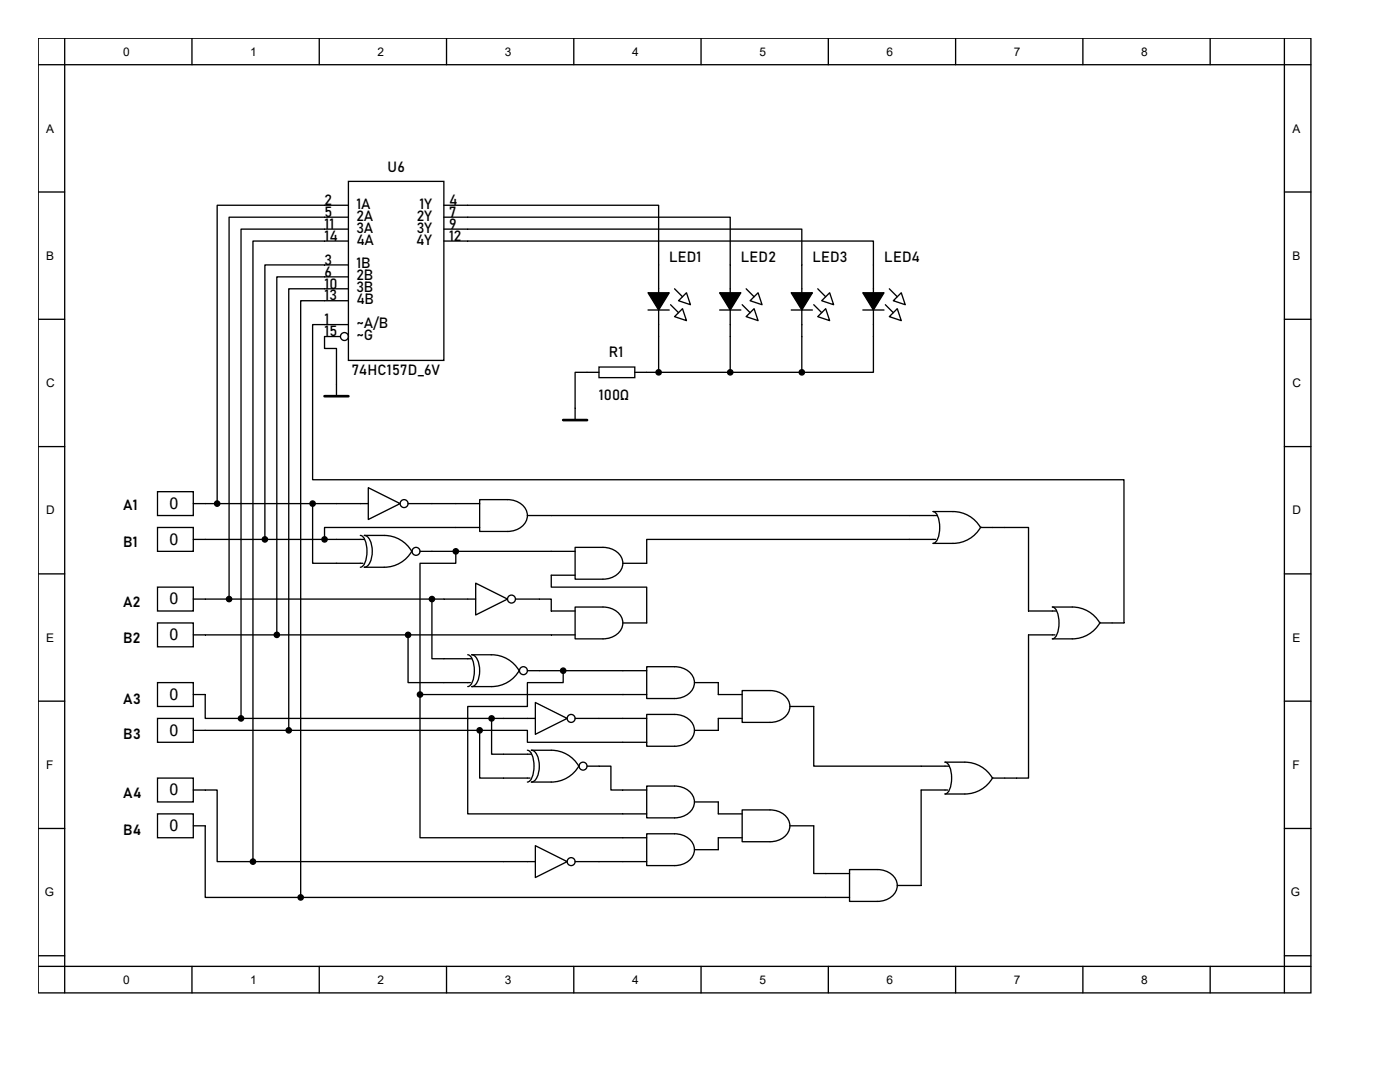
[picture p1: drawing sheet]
<svg xmlns="http://www.w3.org/2000/svg" width="279mm" height="216mm" viewBox="0 0 279 216" stroke-linecap="round" stroke-linejoin="round" font-family="sans-serif">
<g fill="none" stroke="#000" stroke-width=".26">
<path d="M7.6 7.6h254v190.5h-254zM7.6 12.9h254M12.9 7.6v190.5M38.3 7.6v5.3M63.7 7.6v5.3M89.1 7.6v5.3M114.5 7.6v5.3M139.9 7.6v5.3M165.3 7.6v5.3M190.7 7.6v5.3M216.1 7.6v5.3M241.5 7.6v5.3"/>
<path d="M256.3 7.6v190.5M7.6 38.3h5.3M69.5 36.2h19.1v35.7h-19.1zM256.3 38.3h5.3M69.5 41h-26.2v59.5M69.5 43.3h-23.8v76.2M69.5 45.7h-21.4v97.7M69.5 48.1h-19v123.8M69.5 52.9h-16.6v54.7M69.5 55.2h-14.3v71.5M69.5 57.6h-11.9v88.1M88.6 48.1h85.7v26.2h-14.3"/>
<path d="M88.6 45.7h71.4v28.6M88.6 43.3h57.1v31M88.6 41h42.8v33.3M134.6 57.6l1.6 1.6M148.9 57.6l1.6 1.6M163.2 57.6l1.6 1.6M177.5 57.6l1.6 1.6M7.6 63.7h5.3M67.9 67.2h-3.1v2.3h2.4v9.6M69.5 64.8h-7.1v30.9h161.9v28.6h-4.7M69.5 60h-9.5v119.1M119.5 73.2h7.2v2.2h-7.2z"/>
<path d="M119.5 74.3h-4.7v9.5M126.7 74.3h33.3M129.3 61.9h4.3M133.8 60.8l1.6 1.6M135.4 60l1.6-1.6 .8 2.4zM136.2 61.6l.8 2.4-2.4-.8zM143.6 61.9h4.2M148.1 60.8l1.6 1.6M148.9 63.2l1.6-1.6 .8 2.4zM149.7 60l1.6-1.6 .8 2.4zM157.9 61.9h4.2M162.4 60.8l1.6 1.6"/>
<path d="M163.2 63.2l1.6-1.6 .8 2.4zM164 60l1.6-1.6 .8 2.4zM172.2 61.9h4.2M176.7 60.8l1.6 1.6M177.5 63.2l1.6-1.6 .8 2.4zM178.3 60l1.6-1.6 .8 2.4zM256.3 63.7h5.3M7.6 89.1h5.3M31.4 98.1h7.2v4.8h-7.2zM73.5 97.3l6.4 3.2-6.4 3.2zM95.7 99.7h5.6a3.6 3.6 0 0 1 4 3.2 3.6 3.6 0 0 1-4 3.1h-5.6zM256.3 89.1h5.3"/>
<path d="M7.6 114.5h5.3M31.4 105.3h7.2v4.7h-7.2zM31.4 117.2h7.2v4.7h-7.2zM38.6 100.5h34.9M38.6 107.6h34.1M38.6 119.5h56.3M62.4 100.5v11.9h10M71.9 106.8a2.4 2.4 0 0 1 1.3 2.5v1.4a2.4 2.4 0 0 1-1.3 2.5M81.4 100.5h14.3M82.2 109.9a6.3 6.3 0 0 1-5.5 3.3h-4a2.38 2.38 0 0 0 1.6-2.5 4.1 4.1 0 0 0-1.2-3.8l-.4-.1h4a6.3 6.3 0 0 1 5.5 3.2M83.8 110h31M86.2 119.5v11.9h7.9"/>
<path d="M91 110v2.4h-7.2v26.2M94.9 116.4l6.4 3.1-6.4 3.2zM95.7 105.3h-30.9v2.3M102.9 119.5h7.1v2.4h4.8M105.3 102.9h81.7M114.8 109.2h5.5a3.6 3.6 0 0 1 4 3.2 3.6 3.6 0 0 1-4 3.2h-5.5zM114.8 114.8h-4.8v2.4h19.1v7.1h-4.8M186.7 107.6h-57.6v4.8h-4.8M195.7 105.3h9.6v16.6h5.5M195.7 105.1a6.3 6.3 0 0 1-5.5 3.3h-4a2.4 2.4 0 0 0 1.3-2.4v-1.5a2.4 2.4 0 0 0-1.3-2.4h4a6.3 6.3 0 0 1 5.5 3.2M256.3 114.5h5.3M7.6 139.9h5.3"/>
<path d="M31.4 124.3h7.2v4.8h-7.2zM31.4 136.2h7.2v4.8h-7.2zM38.6 138.6h2.4v4.8h7.1M38.6 126.7h76.2M81.4 126.7v9.5h12.5M83.8 138.6v28.6h45.3M83.8 138.6h45.3M93.3 130.7a2.4 2.4 0 0 1 1.3 2.4v1.5a2.4 2.4 0 0 1-1.3 2.4M103.7 133.7a6.3 6.3 0 0 1-5.6 3.3h-4a2.38 2.38 0 0 0 1.6-2.4 4.1 4.1 0 0 0-1.2-3.9h-.4h4a6.3 6.3 0 0 1 5.5 3.2M105.3 133.8h23.8M112.4 133.8v2.4h-7.1v4.8h-12v21.4h35.8M114.8 121.1h5.5a3.6 3.6 0 0 1 4 3.2 3.6 3.6 0 0 1-4 3.2h-5.5z"/>
<path d="M129.1 133h5.5a3.6 3.6 0 0 1 4 3.2 3.6 3.6 0 0 1-4 3.2h-5.5zM138.6 136.2h4.8v2.4h4.7M148.1 137.8h5.6a3.6 3.6 0 0 1 3.9 3.2 3.6 3.6 0 0 1-3.9 3.1h-5.6zM210.6 126.7h-5.3v28.6h-7.2M219.6 124.2a6.3 6.3 0 0 1-5.6 3.3h-4a2.4 2.4 0 0 0 1.3-2.5v-1.4a2.4 2.4 0 0 0-1.3-2.5h4a6.3 6.3 0 0 1 5.5 3.2M256.3 139.9h5.3M31.4 143.4h7.2v4.7h-7.2zM31.4 155.3h7.2v4.7h-7.2zM38.6 157.6h4.7v14.3h7.2M38.6 145.7h57.1M48.1 143.4h58.7M95.7 145.7h9.6v2.4h23.8"/>
<path d="M95.7 145.7v9.6h10.1M98.1 143.4v7.1h7.9M105.3 149.7a2.4 2.4 0 0 1 1.2 2.4v1.5a2.4 2.4 0 0 1-1.2 2.5M106.8 140.2l6.4 3.2-6.4 3.1zM114.8 143.4h14.3M115.6 152.8a6.3 6.3 0 0 1-5.6 3.3h-4a2.38 2.38 0 0 0 1.6-2.5 4.1 4.1 0 0 0-1.2-3.8l-.4-.1h4a6.3 6.3 0 0 1 5.5 3.2M117.2 152.9h4.7v4.7h7.2M129.1 142.6h5.5a3.6 3.6 0 0 1 4 3.1 3.6 3.6 0 0 1-4 3.2h-5.5zM129.1 156.8h5.5a3.6 3.6 0 0 1 4 3.2 3.6 3.6 0 0 1-4 3.2h-5.5zM148.1 143.4h-4.7v2.3h-4.8M157.6 141h4.8v11.9h27M189.1 157.6h-5.3v19.1h-4.7"/>
<path d="M198.1 155.1a6.3 6.3 0 0 1-5.5 3.3h-4a2.4 2.4 0 0 0 1.3-2.4v-1.5a2.4 2.4 0 0 0-1.3-2.4h4a6.3 6.3 0 0 1 5.5 3.2M7.6 165.3h5.3M31.4 162.4h7.2v4.8h-7.2zM38.6 164.8h2.4v14.3h19M50.5 171.9h56.3M60 179.1h109.5M106.8 168.8l6.4 3.1-6.4 3.2zM114.8 171.9h14.3M129.1 166.4h5.5a3.6 3.6 0 0 1 4 3.1 3.6 3.6 0 0 1-4 3.2h-5.5zM138.6 160h4.8v2.4h4.7M148.1 161.6h5.6a3.6 3.6 0 0 1 3.9 3.2 3.6 3.6 0 0 1-3.9 3.2h-5.6zM148.1 167.2h-4.7v2.3h-4.8"/>
<path d="M157.6 164.8h4.8v9.5h7.1M169.5 173.5h5.6a3.6 3.6 0 0 1 4 3.2 3.6 3.6 0 0 1-4 3.2h-5.6zM256.3 165.3h5.3M7.6 190.7h5.3M7.6 192.8h254M38.3 192.8v5.3M63.7 192.8v5.3M89.1 192.8v5.3M114.5 192.8v5.3M139.9 192.8v5.3M165.3 192.8v5.3M190.7 192.8v5.3"/>
<path d="M216.1 192.8v5.3M241.5 192.8v5.3M256.3 190.7h5.3"/>
<circle cx="68.7" cy="67.2" r=".79"/>
<circle cx="80.6" cy="100.5" r=".79"/>
<circle cx="83" cy="110" r=".79"/>
<circle cx="102.1" cy="119.5" r=".79"/>
<circle cx="104.5" cy="133.8" r=".79"/>
<circle cx="114" cy="143.4" r=".79"/>
<circle cx="116.4" cy="152.9" r=".79"/>
<circle cx="114" cy="171.9" r=".79"/>
</g>
<path d="M64.8 79.1h4.7M112.4 83.8h4.8" fill="none" stroke="#000" stroke-width=".53"/>
<g fill="#000" stroke="#000" stroke-width=".26">
<path d="M129.3 58.4h4.3l-2.2 3.5zM143.6 58.4h4.2l-2.1 3.5zM157.9 58.4h4.2l-2.1 3.5zM172.2 58.4h4.2l-2.1 3.5z"/>
<circle cx="131.4" cy="74.3" r=".53"/>
<circle cx="145.7" cy="74.3" r=".53"/>
<circle cx="160" cy="74.3" r=".53"/>
<circle cx="43.3" cy="100.5" r=".53"/>
<circle cx="45.7" cy="119.5" r=".53"/>
<circle cx="52.9" cy="107.6" r=".53"/>
<circle cx="62.4" cy="100.5" r=".53"/>
<circle cx="64.8" cy="107.6" r=".53"/>
<circle cx="86.2" cy="119.5" r=".53"/>
<circle cx="91" cy="110" r=".53"/>
<circle cx="55.2" cy="126.7" r=".53"/>
<circle cx="81.4" cy="126.7" r=".53"/>
<circle cx="83.8" cy="138.6" r=".53"/>
<circle cx="112.4" cy="133.8" r=".53"/>
<circle cx="48.1" cy="143.4" r=".53"/>
<circle cx="57.6" cy="145.7" r=".53"/>
<circle cx="95.7" cy="145.7" r=".53"/>
<circle cx="98.1" cy="143.4" r=".53"/>
<circle cx="50.5" cy="171.9" r=".53"/>
<circle cx="60" cy="179.1" r=".53"/>
</g>
<g font-size="3.2">
<text x="33.8" y="101.6">0</text>
<text x="33.8" y="108.7">0</text>
<text x="33.8" y="120.6">0</text>
<text x="33.8" y="127.8">0</text>
<text x="33.8" y="139.7">0</text>
<text x="33.8" y="146.8">0</text>
<text x="33.8" y="158.7">0</text>
<text x="33.8" y="165.9">0</text>
</g>
<g font-size="2.9">
<text x="77.3" y="34.3">U6</text>
<text x="64.8" y="40.9">2</text>
<text x="71.1" y="41.7">1A</text>
<text x="83.7" y="41.7">1Y</text>
<text x="89.6" y="40.9">4</text>
<text x="64.8" y="43.3">5</text>
<text x="64.8" y="45.7">11</text>
<text x="71.1" y="44">2A</text>
<text x="71.1" y="46.4">3A</text>
<text x="83.2" y="44">2Y</text>
<text x="83.2" y="46.4">3Y</text>
<text x="89.6" y="43.3">7</text>
<text x="89.6" y="45.7">9</text>
<text x="64.8" y="52.8">3</text>
<text x="64.8" y="48">14</text>
<text x="71.1" y="53.6">1B</text>
<text x="71.1" y="48.8">4A</text>
<text x="83.1" y="48.8">4Y</text>
<text x="89.6" y="48">12</text>
<text x="133.6" y="52.3">LED1</text>
<text x="147.9" y="52.3">LED2</text>
<text x="162.1" y="52.3">LED3</text>
<text x="176.4" y="52.3">LED4</text>
<text x="64.8" y="55.2">6</text>
<text x="64.8" y="57.6">10</text>
<text x="64.8" y="59.9">13</text>
<text x="71.1" y="55.9">2B</text>
<text x="71.1" y="58.3">3B</text>
<text x="64.8" y="64.7">1</text>
<text x="71.1" y="60.7">4B</text>
<text x="71.1" y="65.4">~A/B</text>
<text x="64.8" y="67.1">15</text>
<text x="71.1" y="67.9">~G</text>
<text x="121.5" y="71.3">R1</text>
<text x="70.2" y="74.8">74HC157D_6V</text>
<text x="119.5" y="79.8">100Ω</text>
<text x="24.6" y="101.8">A1</text>
<text x="24.6" y="109.2">B1</text>
<text x="24.6" y="121.1">A2</text>
<text x="24.6" y="128.2">B2</text>
<text x="24.6" y="140.4">A3</text>
<text x="24.6" y="147.5">B3</text>
<text x="24.6" y="159.2">A4</text>
<text x="24.6" y="166.6">B4</text>
</g>
<g font-size="2.4">
<text x="24.6" y="11.1">0</text>
<text x="50" y="11.1">1</text>
<text x="75.4" y="11.1">2</text>
<text x="100.8" y="11.1">3</text>
<text x="126.2" y="11.1">4</text>
<text x="151.6" y="11.1">5</text>
<text x="177" y="11.1">6</text>
<text x="202.4" y="11.1">7</text>
<text x="227.8" y="11.1">8</text>
<text x="9.2" y="26.5">A</text>
<text x="257.9" y="26.5">A</text>
<text x="9.2" y="51.9">B</text>
<text x="257.9" y="51.9">B</text>
<text x="9.2" y="77.3">C</text>
<text x="257.9" y="77.3">C</text>
<text x="9.2" y="102.7">D</text>
<text x="257.9" y="102.7">D</text>
<text x="9.2" y="128.1">E</text>
<text x="257.9" y="128.1">E</text>
<text x="9.2" y="153.5">F</text>
<text x="257.9" y="153.5">F</text>
<text x="8.9" y="178.9">G</text>
<text x="257.6" y="178.9">G</text>
<text x="24.6" y="196.3">0</text>
<text x="50" y="196.3">1</text>
<text x="75.4" y="196.3">2</text>
<text x="100.8" y="196.3">3</text>
<text x="126.2" y="196.3">4</text>
<text x="151.6" y="196.3">5</text>
<text x="177" y="196.3">6</text>
<text x="202.4" y="196.3">7</text>
<text x="227.8" y="196.3">8</text>
</g>
</svg>
